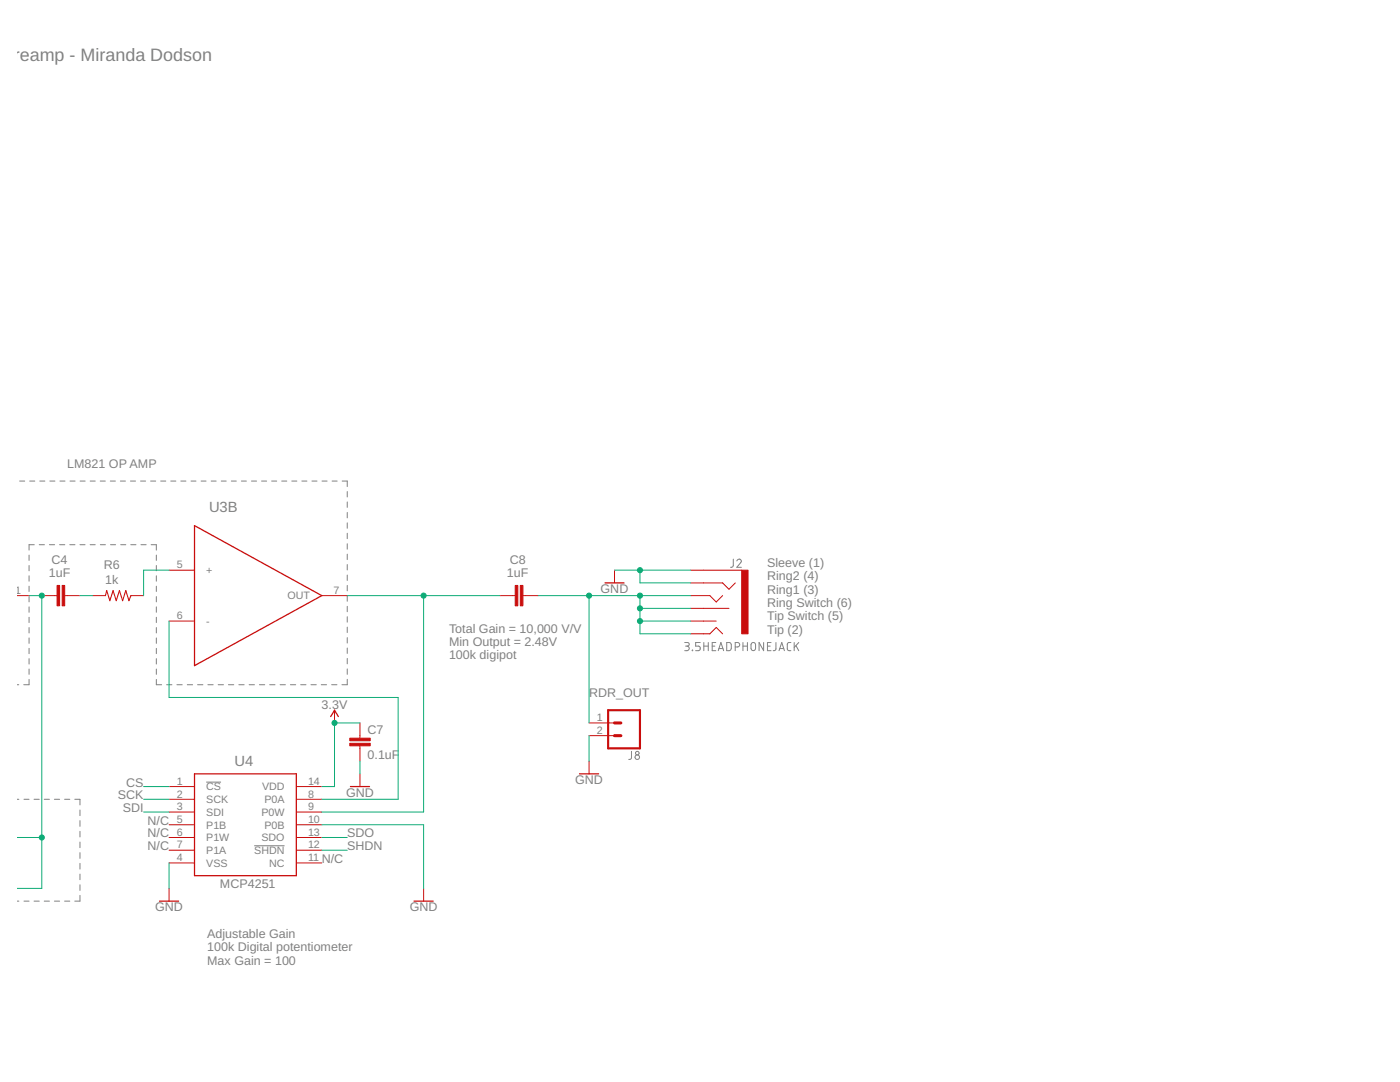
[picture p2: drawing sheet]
<svg xmlns="http://www.w3.org/2000/svg" width="279mm" height="216mm" viewBox="0 0 279 216" stroke-linecap="round" stroke-linejoin="round" font-family="sans-serif">
<g fill="none" stroke="#808080" stroke-width=".2">
<path d="M3.9 96h1M5.9 96h1M7.9 96h1.1M9.9 96h1.1M12 96h1M14 96h1M16 96h1M18 96h1M20 96h1M22 96h1M24 96h1M26 96h1.1"/>
<path d="M28 96h1.1M30.1 96h1M32.1 96h1M34.1 96h1M36.1 96h1M38.1 96h1M40.1 96h1M42.1 96h1M44.2 96h.9M46.2 96h1M48.2 96h1M50.2 96h1"/>
<path d="M52.2 96h1M54.2 96h1M56.2 96h1M58.2 96h1M60.2 96h1.1M62.3 96h1M64.3 96h1M66.3 96h1M68.3 96h1v1.1M69.3 98.1v1.1M5.8 110.8v1M5.8 112.8v1.1"/>
<path d="M5.8 114.9v1.1M5.8 117v1M5.8 119v1.1M6.8 108.7h-1v1.1M7.8 108.7h1.1M9.9 108.7h1M11.9 108.7h1M13.9 108.7h1.1M16 108.7h1M18 108.7h1M20 108.7h1M22.1 108.7h1"/>
<path d="M24.1 108.7h1M26.1 108.7h1M28.1 108.7h1.1M30.2 108.7h1v1.1M31.2 110.8v1M31.2 112.8v1.1M31.2 114.9v1.1M31.2 117v1M31.2 119v1.1M69.3 100.2v1M69.3 102.3v1M69.3 104.3v1.1"/>
<path d="M69.3 106.4v1.1M69.3 108.5v1.1M69.3 110.6v1.1M69.3 112.6v1.1M69.3 114.7v1.1M69.3 116.8v1.1M69.3 118.9v1.1M146.3 111.6v1.4l-.5 .2M147 111.9a.44 .44 0 0 1 .7-.3 .44 .44 0 0 1 .1 .7l-.8 .9h1M3.4 136.6h.3M5.8 135.6v1h-1.1M5.8 121.1v1.1"/>
<path d="M5.8 123.2v1M5.8 125.2v1.1M5.8 127.3v1.1M5.8 129.4v1M5.8 131.4v1.1M5.8 133.5v1.1M31.2 135.6v1h1.1M31.2 121.1v1.1M31.2 123.2v1M31.2 125.2v1.1M31.2 127.3v1.1M31.2 129.4v1"/>
<path d="M31.2 131.4v1.1M31.2 133.5v1.1M33.3 136.6h1M35.3 136.6h1.1M37.4 136.6h1M39.4 136.6h1.1M41.5 136.6h1M43.5 136.6h1.1M45.6 136.6h1.1M47.7 136.6h1M49.7 136.6h1.1M51.8 136.6h1"/>
<path d="M53.8 136.6h1.1M55.9 136.6h1.1M58 136.6h1M60 136.6h1.1M62.1 136.6h1M64.1 136.6h1.1M66.2 136.6h1M69.3 121v1.1M69.3 123.1v1M69.3 125.1v1.1M69.3 127.2v1.1M69.3 129.3v1.1"/>
<path d="M69.3 131.4v1.1M69.3 133.5v1.1M69.3 135.6v1h-1.1M136.7 128.2h.5a.36 .36 0 0 1 .4 .4 .36 .36 0 0 1-.4 .3h-.4M137.1 128.9a.46 .46 0 0 1 .5 .5 .46 .46 0 0 1-.5 .4h-.4M138.2 129.7v.1zM139.7 128.2h-.9v.7h.6a.46 .46 0 0 1 .4 .5 .46 .46 0 0 1-.4 .4h-.6M140.5 128.9h.9M140.5 128.2v1.6M141.4 128.2v1.6M142.1 128.9h.6M142.9 128.2h-.8v1.6h.8"/>
<path d="M143.3 129.8l.6-1.6 .5 1.6M143.5 129.4h.8M145 128.2h.7l.2 .3v.9l-.2 .4h-.7zM146.7 129.1h.5a.44 .44 0 0 0 .4-.4 .44 .44 0 0 0-.4-.5h-.5v1.6M148.3 128.9h.9M148.3 128.2v1.6M149.2 128.2v1.6M150 128.3l.3-.1 .4 .1 .1 1.1a.46 .46 0 0 1-.5 .4 .46 .46 0 0 1-.4-.4zM152.4 128.2v1.6l-.9-1.6v1.6M153.2 128.9h.5M153.9 128.2h-.7v1.6h.7M154.9 128.2l-.1 1.4-.5 .2"/>
<path d="M155.5 129.8l.5-1.6 .5 1.6M155.6 129.4h.8M157.8 128.2h-.4l-.3 .4v1l.4 .2h.3M158.5 128.2v1.6M158.9 128.8l.5 1M159.4 128.2l-.9 1M3.4 159.5h.4M4.8 159.5h1M6.8 159.5h1M8.8 159.5h1.1M10.9 159.5h1M12.9 159.5h1"/>
<path d="M14.9 159.5h1.1v1.1M41.1 156.1h3M126 149.9v1.4l-.5 .2M3.4 179.8h.4M4.8 179.8h1M6.8 179.8h1M8.8 179.8h1.1M10.9 179.8h1M12.9 179.8h1M16 178.7v1.1h-1.1M16 161.6v1.2M16 163.7v1.2"/>
<path d="M16 165.9v1.1M16 168v1.1M16 170.1v1.2M16 172.3v1.1M16 174.4v1.1M16 176.6v1.1M50.7 168.8h6.1"/>
<circle cx="127.2" cy="151.1" r=".46"/>
<circle cx="127.2" cy="150.3" r=".36"/>
</g>
<g fill="none" stroke="#c90d0c" stroke-width=".2">
<path d="M3.4 118.9h2.4M8.3 118.9h3.1M12.9 118.9h3.1M18.5 118.9h2.5M26.1 118.9h2.6M33.7 113.8h5.1M64.2 118.9h5.1M99.8 118.9h3M104.4 118.9h3M122.6 113.8v2.5M137.9 118.9h3.8l1.2 1.2 1.3-1.2M137.9 113.8h10.1"/>
<path d="M137.9 116.3h6.3l1.3 1.3 1.2-1.3M33.7 123.9h5.1M137.9 123.9h5M137.9 126.5h3.8l1.2-1.3 1.3 1.3M137.9 121.4h7.6M33.7 157h5.1M33.7 159.5h5.1M59.1 157h5.1M59.1 159.5h5.1M66.8 141.7v2.6M71.8 144.3v3M71.8 148.8v3.1"/>
<path d="M71.8 154.4v2.6M117.6 144.3h5M117.6 146.8h5M117.6 151.9v2.5M33.7 162h5.1M33.7 172.2h5.1M33.7 164.6h5.1M33.7 167.1h5.1M33.7 169.7h5.1M33.7 177.3v2.5M59.1 162h5.1M59.1 172.2h5.1"/>
<path d="M59.1 164.6h5.1M59.1 167.1h5.1M59.1 169.7h5.1M84.5 177.3v2.5"/>
</g>
<path d="M38.8 104.9l25.4 14-25.4 13.9zM120.7 116.3h3.8M38.8 154.4h20.3v20.3h-20.3zM66 143l.8-1.3 .7 1.3M69.9 157h3.8M115.7 154.4h3.8M31.8 179.8h3.8M82.6 179.8h3.8" fill="none" stroke="#c90d0c" stroke-width=".25"/>
<path d="M21 118.9l.3-1.1 .6 2.1 .7-2.1 .6 2.1 .6-2.1 .7 2.1 .6-2.1 .6 2.1 .4-1" fill="none" stroke="#c90d0c" stroke-width=".21"/>
<g fill="#c90d0c" stroke="#c90d0c" stroke-width=".2">
<path d="M11.4 116.8h.5v4.1h-.5z"/>
<path d="M12.4 116.8h.5v4.1h-.5z"/>
<path d="M69.8 147.3h4.1v.5h-4.1z"/>
<path d="M69.8 148.3h4.1v.5h-4.1z"/>
<path d="M102.8 116.8h.5v4.1h-.5z"/>
<path d="M103.8 116.8h.6v4.1h-.6z"/>
<path d="M148 113.8h1.3v12.7h-1.3z"/>
</g>
<path d="M121.4 141.7h6.3v7.6h-6.3z" fill="none" stroke="#c90d0c" stroke-width=".42"/>
<path d="M122.6 146.8h1.3M122.6 144.3h1.3" fill="none" stroke="#c90d0c" stroke-width=".61"/>
<g fill="none" stroke="#0dab76" stroke-width=".2">
<path d="M5.8 118.9h2.5v58.4h-4.9M16 118.9h2.5M33.7 113.8h-5v5.1M69.3 118.9h30.5M84.5 118.9v43.1h-20.3M107.4 118.9h30.5M117.6 118.9v25.4M122.6 113.8h15.3M127.7 113.8v2.5h10.2M127.7 118.9v7.6h10.2M33.7 123.9v15.3h45.8v20.3h-15.3M127.7 121.4h10.2"/>
<path d="M127.7 123.9h10.2M28.7 157h5M28.7 159.5h5M71.8 151.9v2.5M71.8 144.3h-5v12.7h-2.6M117.6 146.8v5.1M3.4 167.1h4.9M28.7 162h5M33.7 172.2v5.1M64.2 164.6h20.3v12.7M64.2 167.1h5.1M64.2 169.7h5.1"/>
</g>
<g fill="#0dab76" stroke="#0dab76" stroke-width=".2">
<circle cx="127.7" cy="113.8" r=".51"/>
<circle cx="8.3" cy="118.9" r=".51"/>
<circle cx="8.3" cy="167.1" r=".51"/>
<circle cx="84.5" cy="118.9" r=".51"/>
<circle cx="66.8" cy="144.3" r=".51"/>
<circle cx="127.7" cy="118.9" r=".51"/>
<circle cx="127.7" cy="121.4" r=".51"/>
<circle cx="127.7" cy="123.9" r=".51"/>
<circle cx="117.6" cy="118.9" r=".51"/>
</g>
<text font-size="3.6" fill="#808080" x="-.6" y="12.2">/Preamp - Miranda Dodson</text>
<g font-size="2.9" fill="#808080">
<text x="41.7" y="102.1">U3B</text>
<text x="46.8" y="152.9">U4</text>
</g>
<g font-size="2.5" fill="#808080">
<text x="13.4" y="93.5">LM821 OP AMP</text>
<text x="10.3" y="112.5">C4</text>
<text x="20.7" y="113.6">R6</text>
<text x="101.7" y="112.5">C8</text>
<text x="153.1" y="113.1">Sleeve (1)</text>
<text x="9.7" y="115">1uF</text>
<text x="21" y="116.4">1k</text>
<text x="101.2" y="115">1uF</text>
<text x="119.9" y="118.3">GND</text>
<text x="153.1" y="115.8">Ring2 (4)</text>
<text x="153.1" y="118.5">Ring1 (3)</text>
<text x="153.1" y="121.1">Ring Switch (6)</text>
<text x="153.1" y="123.8">Tip Switch (5)</text>
<text x="89.6" y="126.2">Total Gain = 10,000 V/V</text>
<text x="89.6" y="128.9">Min Output = 2.48V</text>
<text x="89.6" y="131.6">100k digipot</text>
<text x="153.1" y="126.5">Tip (2)</text>
<text x="64.2" y="141.5">3.3V</text>
<text x="117.6" y="139.2">RDR_OUT</text>
<text x="73.4" y="146.4">C7</text>
<text x="73.4" y="151.5">0.1uF</text>
<text x="23.5" y="159.5">SCK</text>
<text x="25.2" y="156.9">CS</text>
<text x="69.1" y="159">GND</text>
<text x="114.8" y="156.4">GND</text>
<text x="24.5" y="162">SDI</text>
<text x="29.4" y="164.6">N/C</text>
<text x="29.4" y="167.1">N/C</text>
<text x="69.3" y="167.1">SDO</text>
<text x="29.4" y="169.6">N/C</text>
<text x="64.2" y="172.2">N/C</text>
<text x="69.3" y="169.6">SHDN</text>
<text x="43.9" y="177.3">MCP4251</text>
<text x="31" y="181.8">GND</text>
<text x="81.8" y="181.8">GND</text>
<text x="41.4" y="187.2">Adjustable Gain</text>
<text x="41.4" y="189.8">100k Digital potentiometer</text>
<text x="41.4" y="192.5">Max Gain = 100</text>
</g>
<g font-size="2.1" fill="#808080">
<text x="35.3" y="113.4">5</text>
<text x="3.1" y="118.5">1</text>
<text x="41.2" y="114.5">+</text>
<text x="57.4" y="119.6">OUT</text>
<text x="66.6" y="118.5">7</text>
<text x="35.3" y="123.6">6</text>
<text x="41.2" y="124.7">-</text>
<text x="119.1" y="143.9">1</text>
<text x="119.1" y="146.4">2</text>
<text x="35.3" y="156.6">1</text>
<text x="35.3" y="159.1">2</text>
<text x="35.3" y="161.7">3</text>
<text x="41.2" y="157.7">CS</text>
<text x="41.2" y="160.3">SCK</text>
<text x="52.3" y="157.7">VDD</text>
<text x="52.8" y="160.3">P0A</text>
<text x="61.5" y="159.1">8</text>
<text x="61.5" y="161.7">9</text>
<text x="61.5" y="156.6">14</text>
<text x="35.3" y="164.2">5</text>
<text x="35.3" y="166.8">6</text>
<text x="41.2" y="162.8">SDI</text>
<text x="41.2" y="165.3">P1B</text>
<text x="41.2" y="167.9">P1W</text>
<text x="52.2" y="162.8">P0W</text>
<text x="52.2" y="167.9">SDO</text>
<text x="52.8" y="165.3">P0B</text>
<text x="61.5" y="164.2">10</text>
<text x="61.5" y="166.8">13</text>
<text x="35.3" y="171.8">4</text>
<text x="35.3" y="169.3">7</text>
<text x="41.2" y="172.9">VSS</text>
<text x="41.2" y="170.4">P1A</text>
<text x="50.7" y="170.4">SHDN</text>
<text x="53.7" y="172.9">NC</text>
<text x="61.5" y="171.8">11</text>
<text x="61.5" y="169.3">12</text>
</g>
</svg>
